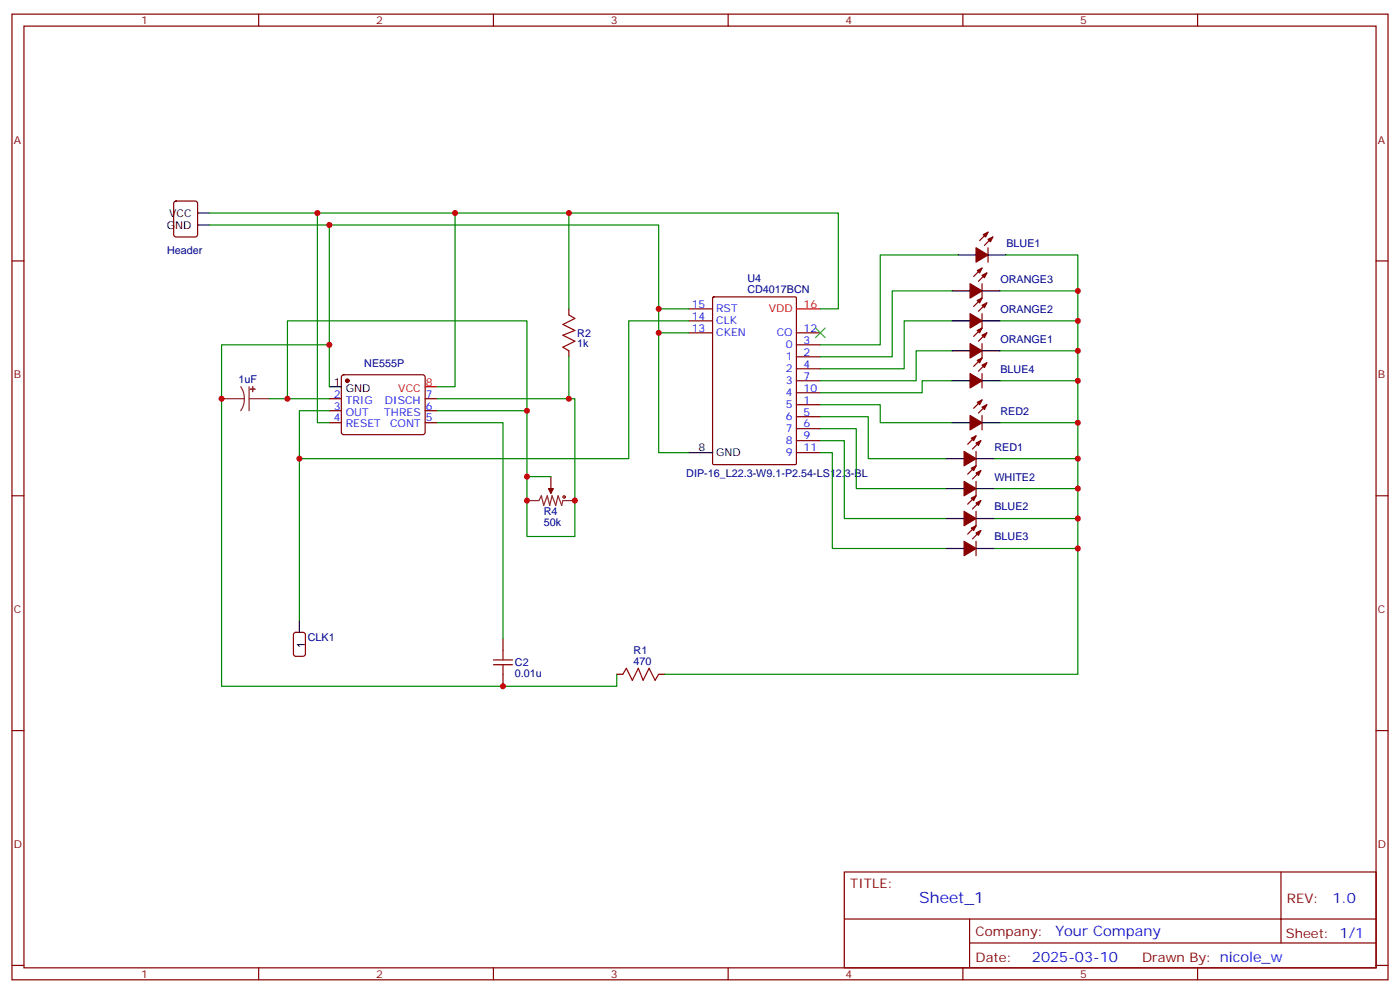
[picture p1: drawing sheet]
<svg xmlns="http://www.w3.org/2000/svg" width="412mm" height="292mm" viewBox="0 0 412 292" stroke-linecap="round" stroke-linejoin="round" font-family="sans-serif">
<g fill="none" stroke="#870000" stroke-width=".35">
<path d="M3.5 4.2h405.4v284.3h-405.4zM7.1 7.7h398.2v277.3h-398.2zM76.2 4.2v3.5M145.3 4.2v3.5M214.5 4.2v3.5M283.6 4.2v3.5M352.8 4.2v3.5M51.4 59.4l.5-.2h5.6l.7 .4v9.5l-.5 .6-5.8 .1-.7-.5v-9.4zM3.5 76.8h3.6M289.3 79l-2.5 2.4M291 73v4.2M291 68.4l-2.4 2.4"/>
<path d="M292.5 69.8l-2.5 2.4M405.3 76.8h3.6M167.6 90.9v1.8M202.8 98h7.1M202.8 90.9h7.1M202.8 94.5h7.1M210 87.6l.3-.2h23.9l.3 .2 .1 48.9-.2 .3h-24.1l-.3-.2zM234.6 98h7.1M289.3 83.5v4.3l-2.5 2.4M289.3 92.4v4.2l-2.5 2.5M290.7 98l-2.5 2.5M290.7 89.2l-2.5 2.5"/>
<path d="M290.7 80.4l-2.5 2.4M97 117.4h3.5M100.8 110.6l.4-.3h23.3l.5 .3 .2 .5v16.5l-.7 .4-23.5-.1-.5-.6v-16.2zM125.2 117.4h3.6M167.6 103.3v1.8M234.6 119.2h7.1M234.6 105.1h7.1M234.6 101.5h7.1M234.6 108.6h7.1M234.6 112.1h7.1M234.6 115.6h7.1M289.3 101.2v4.2l-2.5 2.5"/>
<path d="M289.3 110v4.2M289.3 117.8l-2.5 2.4M290.7 106.8l-2.5 2.5M290.7 119.2l-2.5 2.4M97 120.9h3.5M97 124.5h3.5M125.2 120.9h3.6M125.2 124.5h3.6M234.6 122.7h7.1M234.6 126.2h7.1M234.6 129.8h7.1M234.6 133.3h7.1"/>
<path d="M287.5 132.9v4.3l-2.5 2.4M287.5 128.3l-2.5 2.5M288.9 138.6l-2.4 2.4M288.9 129.8l-2.4 2.4M289.3 122.3v4.3M3.5 146h3.6M162.3 140.3v3.6M287.5 141.7v4.3l-2.5 2.4M287.5 150.6v4.2l-2.5 2.5M287.5 159.4v4.2M288.9 147.4l-2.4 2.5M288.9 156.2l-2.4 2.5"/>
<path d="M405.3 146h3.6M148.2 188v3.5M148.2 198.5v3.6M181.7 198.5h1.7M194 198.5h1.8M3.5 215.1h3.6M405.3 215.1h3.6M248.7 256.8h156.6v28.2h-156.6zM377.3 256.8v20.9M248.7 270.6h156.5M285.6 277.7h119.6M285.6 270.6v14.1"/>
<path d="M3.5 284.3h3.6M76.2 285v3.5M145.3 285v3.5M214.5 285v3.5M283.6 285v3.5M352.8 285v3.5M405.3 284.3h3.6"/>
</g>
<g fill="#870000" stroke="#870000" stroke-width=".35">
<path d="M161.6 143.9h1.4l-.7 1.4z"/>
<path d="M289.6 69.1l1.4-.7-.7 1.4z"/>
<path d="M291 70.5l1.5-.7-.8 1.4z"/>
<path d="M287.5 73l3.5 2.1-3.5 2.1z"/>
<path d="M287.9 97.3l1.4-.7-.7 1.4z"/>
<path d="M289.3 98.7l1.4-.7-.7 1.4z"/>
<path d="M285.8 101.2l3.5 2.1-3.5 2.1z"/>
<path d="M286.1 146.7l1.4-.7-.7 1.4z"/>
<path d="M287.5 148.1l1.4-.7-.7 1.4z"/>
<path d="M284 150.6l3.5 2.1-3.5 2.1z"/>
<path d="M286.1 137.9l1.4-.7-.7 1.4z"/>
<path d="M287.5 139.3l1.4-.7-.7 1.4z"/>
<path d="M284 141.7l3.5 2.2-3.5 2.1z"/>
<path d="M286.1 155.5l1.4-.7-.7 1.4z"/>
<path d="M287.5 156.9l1.4-.7-.7 1.4z"/>
<path d="M284 159.4l3.5 2.1-3.5 2.1z"/>
<path d="M287.9 106.1l1.4-.7-.7 1.4z"/>
<path d="M289.3 107.5l1.4-.7-.7 1.4z"/>
<path d="M285.8 110l3.5 2.1-3.5 2.1z"/>
<path d="M287.9 88.5l1.4-.7-.7 1.4z"/>
<path d="M289.3 89.9l1.4-.7-.7 1.4z"/>
<path d="M285.8 92.4l3.5 2.1-3.5 2.1z"/>
<path d="M287.9 79.7l1.4-.7-.7 1.4z"/>
<path d="M289.3 81.1l1.4-.7-.7 1.4z"/>
<path d="M285.8 83.5l3.5 2.2-3.5 2.1z"/>
<path d="M286.1 129l1.4-.7-.7 1.5z"/>
<path d="M287.5 130.5l1.4-.7-.7 1.4z"/>
<path d="M284 132.9l3.5 2.1-3.5 2.2z"/>
<path d="M287.9 118.5l1.4-.7-.7 1.4z"/>
<path d="M289.3 119.9l1.4-.7-.7 1.4z"/>
<path d="M285.8 122.3l3.5 2.2-3.5 2.1z"/>
<circle cx="102.3" cy="112.1" r=".53"/>
</g>
<g fill="none" stroke="#000" stroke-width=".35">
<path d="M58.2 66.3h3.5M58.2 62.7h3.5M282.2 75.1h5.3M291 75.1h5.3M280.5 94.5h5.3M280.5 85.7h5.3M289.3 94.5h5.3M289.3 85.7h5.3M97 113.9h3.5M280.5 103.3h5.3M280.5 112.1h5.3M289.3 103.3h5.3"/>
<path d="M289.3 112.1h5.3M202.8 133.3h7.1M278.7 135h5.3M280.5 124.5h5.3M287.5 135h5.3M289.3 124.5h5.3M278.7 152.7h5.3M278.7 143.9h5.3M287.5 152.7h5.3M287.5 143.9h5.3M278.7 161.5h5.3M287.5 161.5h5.3"/>
<path d="M88.2 182.7v3.5"/>
</g>
<path d="M234.6 90.9h7.1M125.2 113.9h3.6" fill="none" stroke="#f00" stroke-width=".35"/>
<path d="M65.3 117.4h6.7M70.9 113.9l.8 1.7 .3 1.8M72 117.4l-.3 1.9-.8 1.6M73.4 117.4h6M73.4 113.9v7M155.2 147.4h3.5l.8-1.4 .7 2.8 1-2.8 .7 2.8 .7-2.8 1.1 2.8 .7-2.8 1.1 2.8 .3-1.4h3.5M162.3 143.9v1.4" fill="none" stroke="#8c2424" stroke-width=".35"/>
<g fill="#8c2424" stroke="#8c2424" stroke-width=".35">
<path d="M74.4 113.9v1.4z"/>
<path d="M73.7 114.6h1.4z"/>
</g>
<g fill="none" stroke="#a10000" stroke-width=".35">
<path d="M167.6 92.7l1.7 1.1-3.5 1.7 3.5 1.8-3.5 1.4 3.5 1.8-3.5 1.7 1.8 1.1M145.3 195.7h5.7M145.3 194.3h5.7M148.2 191.5v2.8M148.2 195.7v2.8M183.4 198.5l1.1-1.7 1.8 3.5 1.7-3.5 1.4 3.5 1.8-3.5 1.8 3.5 1-1.8"/>
<circle cx="166.2" cy="146.3" r=".35"/>
</g>
<path d="M86.7 186.4l.4-.2h2.2l.6 .4 .1 5.9-.5 .7-2.4 .1-.6-.5-.1-5.9z" fill="none" stroke="#900" stroke-width=".35"/>
<path d="M240.2 96.6l2.9 2.8M243.1 96.6l-2.9 2.8" fill="none" stroke="#3c3" stroke-width=".35"/>
<g fill="none" stroke="#008700" stroke-width=".35">
<path d="M61.7 62.7h72.4v51.2h-5.3M61.7 66.3h35.3v47.6M93.5 62.7v61.8h3.5M97 66.3h97v67h8.8M134.1 62.7h33.5v28.2M167.6 62.7h79.3v28.2h-5.2M282.2 75.1h-22.9v26.4h-17.6M296.3 75.1h21.2v123.4h-121.7M194 90.9h8.8M194 98h8.8M202.8 94.5h-17.6v40.5h-97M280.5 94.5h-14.2v14.1h-24.6"/>
<path d="M280.5 85.7h-17.7v19.4h-21.1M294.6 94.5h22.9M294.6 85.7h22.9M79.4 117.4h17.6M84.7 117.4v-22.9h70.5v45.8h7.1M97 101.5h-31.7v100.6h116.4v-3.6M167.6 105.1v12.3h-38.8M167.6 117.4h1.7v40.6h-14.1v-17.7M241.7 119.2h17.6v5.3h21.2M280.5 112.1h-8.9v3.5h-29.9M280.5 103.3h-10.6v8.8h-28.2M294.6 112.1h22.9"/>
<path d="M294.6 103.3h22.9M97 120.9h-8.8v61.8M128.8 124.5h19.4v63.5M128.8 120.9h26.4M241.7 133.3h3.5v28.2h33.5M241.7 129.8h7v22.9h30M241.7 126.2h10.5v17.7h26.5M241.7 122.7h14.1v12.3h22.9M292.8 135h24.7M294.6 124.5h22.9M292.8 152.7h24.7M292.8 143.9h24.7"/>
<path d="M292.8 161.5h24.7"/>
</g>
<g fill="#c00">
<circle cx="97" cy="66.3" r=".88"/>
<circle cx="97" cy="101.5" r=".88"/>
<circle cx="134.1" cy="62.7" r=".88"/>
<circle cx="84.7" cy="117.4" r=".88"/>
<circle cx="155.2" cy="120.9" r=".88"/>
<circle cx="155.2" cy="140.3" r=".88"/>
<circle cx="155.2" cy="147.4" r=".88"/>
<circle cx="167.6" cy="117.4" r=".88"/>
<circle cx="169.3" cy="147.4" r=".88"/>
<circle cx="93.5" cy="62.7" r=".88"/>
<circle cx="167.6" cy="62.7" r=".88"/>
<circle cx="194" cy="90.9" r=".88"/>
<circle cx="194" cy="98" r=".88"/>
<circle cx="88.2" cy="135" r=".88"/>
<circle cx="65.3" cy="117.4" r=".88"/>
<circle cx="148.2" cy="202.1" r=".88"/>
<circle cx="317.5" cy="161.5" r=".88"/>
<circle cx="317.5" cy="152.7" r=".88"/>
<circle cx="317.5" cy="143.9" r=".88"/>
<circle cx="317.5" cy="135" r=".88"/>
<circle cx="317.5" cy="124.5" r=".88"/>
<circle cx="317.5" cy="112.1" r=".88"/>
<circle cx="317.5" cy="103.3" r=".88"/>
<circle cx="317.5" cy="94.5" r=".88"/>
<circle cx="317.5" cy="85.7" r=".88"/>
</g>
<text font-size="4.6" fill="#00f" x="270.8" y="265.8">Sheet_1</text>
<g font-size="4.2" fill="#00f">
<text x="392.5" y="266">1.0</text>
<text x="310.9" y="275.6">Your Company</text>
<text x="304" y="283.4">2025-03-10</text>
</g>
<g font-size="3.9" fill="#800">
<text x="250.5" y="261.3">TITLE:</text>
<text x="379.1" y="266">REV:</text>
<text x="287.4" y="275.5">Company:</text>
<text x="378.7" y="276.2">Sheet: 1/1</text>
<text x="287.4" y="283.2">Date:</text>
<text x="336.4" y="283.3">Drawn By: nicole_w</text>
</g>
<g font-size="3.2" fill="#800">
<text x="41.6" y="7.2">1</text>
<text x="110.8" y="7.2">2</text>
<text x="179.9" y="7.2">3</text>
<text x="249.1" y="7.2">4</text>
<text x="318.2" y="7.2">5</text>
<text x="4.1" y="42.3">A</text>
<text x="405.9" y="42.3">A</text>
<text x="4.1" y="111.4">B</text>
<text x="405.9" y="111.4">B</text>
<text x="4.1" y="180.6">C</text>
<text x="405.9" y="180.6">C</text>
<text x="4.1" y="249.7">D</text>
<text x="405.9" y="249.7">D</text>
<text x="41.6" y="288">1</text>
<text x="110.8" y="288">2</text>
<text x="179.9" y="288">3</text>
<text x="249.1" y="288">4</text>
<text x="318.2" y="288">5</text>
</g>
<g font-size="3.2">
<text x="49.8" y="63.8">VCC</text>
<text x="49.2" y="67.3">GND</text>
<text x="98.4" y="113.5">1</text>
<text x="101.8" y="115.3">GND</text>
<text x="205.8" y="132.9">8</text>
<text x="211" y="134.3">GND</text>
<text x="89.8" y="190.8" transform="rotate(-90 89.8 190.8)">1</text>
</g>
<g font-size="3.2" fill="#000080">
<text x="49.2" y="74.6">Header</text>
<text x="296.5" y="72.7">BLUE1</text>
<text x="220.1" y="83.1">U4</text>
<text x="294.7" y="83.3">ORANGE3</text>
<text x="220.1" y="86.2">CD4017BCN</text>
<text x="294.7" y="92.1">ORANGE2</text>
<text x="170" y="99.1">R2</text>
<text x="294.7" y="100.9">ORANGE1</text>
<text x="107.3" y="107.9">NE555P</text>
<text x="170" y="102.3">1k</text>
<text x="70.2" y="112.8">1uF</text>
<text x="294.7" y="109.7">BLUE4</text>
<text x="294.7" y="122.1">RED2</text>
<text x="292.9" y="132.7">RED1</text>
<text x="202.1" y="140.3">DIP-16_L22.3-W9.1-P2.54-LS12.3-BL</text>
<text x="292.9" y="141.5">WHITE2</text>
<text x="160.2" y="154.8">50k</text>
<text x="160.2" y="151.6">R4</text>
<text x="292.9" y="150.3">BLUE2</text>
<text x="292.9" y="159.1">BLUE3</text>
<text x="90.7" y="188.7">CLK1</text>
<text x="151.7" y="196.1">C2</text>
<text x="186.6" y="195.7">470</text>
<text x="186.6" y="192.5">R1</text>
<text x="151.7" y="199.3">0.01u</text>
</g>
<g font-size="3.2" fill="#00f">
<text x="203.8" y="90.6">15</text>
<text x="203.8" y="94.1">14</text>
<text x="211" y="92">RST</text>
<text x="211" y="95.5">CLK</text>
<text x="203.8" y="97.6">13</text>
<text x="211" y="99.1">CKEN</text>
<text x="228.8" y="99.1">CO</text>
<text x="236.7" y="101.2">3</text>
<text x="236.7" y="97.6">12</text>
<text x="231.5" y="106.1">1</text>
<text x="231.5" y="102.6">0</text>
<text x="236.7" y="104.7">2</text>
<text x="231.5" y="109.6">2</text>
<text x="231.5" y="113.2">3</text>
<text x="236.7" y="108.2">4</text>
<text x="236.7" y="111.8">7</text>
<text x="98.4" y="117.1">2</text>
<text x="101.8" y="118.8">TRIG</text>
<text x="113.4" y="118.8">DISCH</text>
<text x="125.4" y="117.1">7</text>
<text x="231.5" y="116.7">4</text>
<text x="236.7" y="118.8">1</text>
<text x="236.7" y="115.3">10</text>
<text x="98.4" y="120.6">3</text>
<text x="98.4" y="124.1">4</text>
<text x="101.8" y="122.3">OUT</text>
<text x="101.8" y="125.9">RESET</text>
<text x="113.2" y="122.3">THRES</text>
<text x="114.9" y="125.9">CONT</text>
<text x="125.4" y="124.1">5</text>
<text x="125.4" y="120.6">6</text>
<text x="231.5" y="120.2">5</text>
<text x="231.5" y="123.8">6</text>
<text x="236.7" y="122.3">5</text>
<text x="236.7" y="125.9">6</text>
<text x="231.5" y="127.3">7</text>
<text x="231.5" y="130.8">8</text>
<text x="236.7" y="129.4">9</text>
<text x="231.5" y="134.3">9</text>
<text x="236.7" y="132.9">11</text>
</g>
<g font-size="3.2" fill="#f00">
<text x="226.5" y="92">VDD</text>
<text x="236.7" y="90.6">16</text>
<text x="125.4" y="113.5">8</text>
<text x="117.3" y="115.3">VCC</text>
</g>
</svg>
